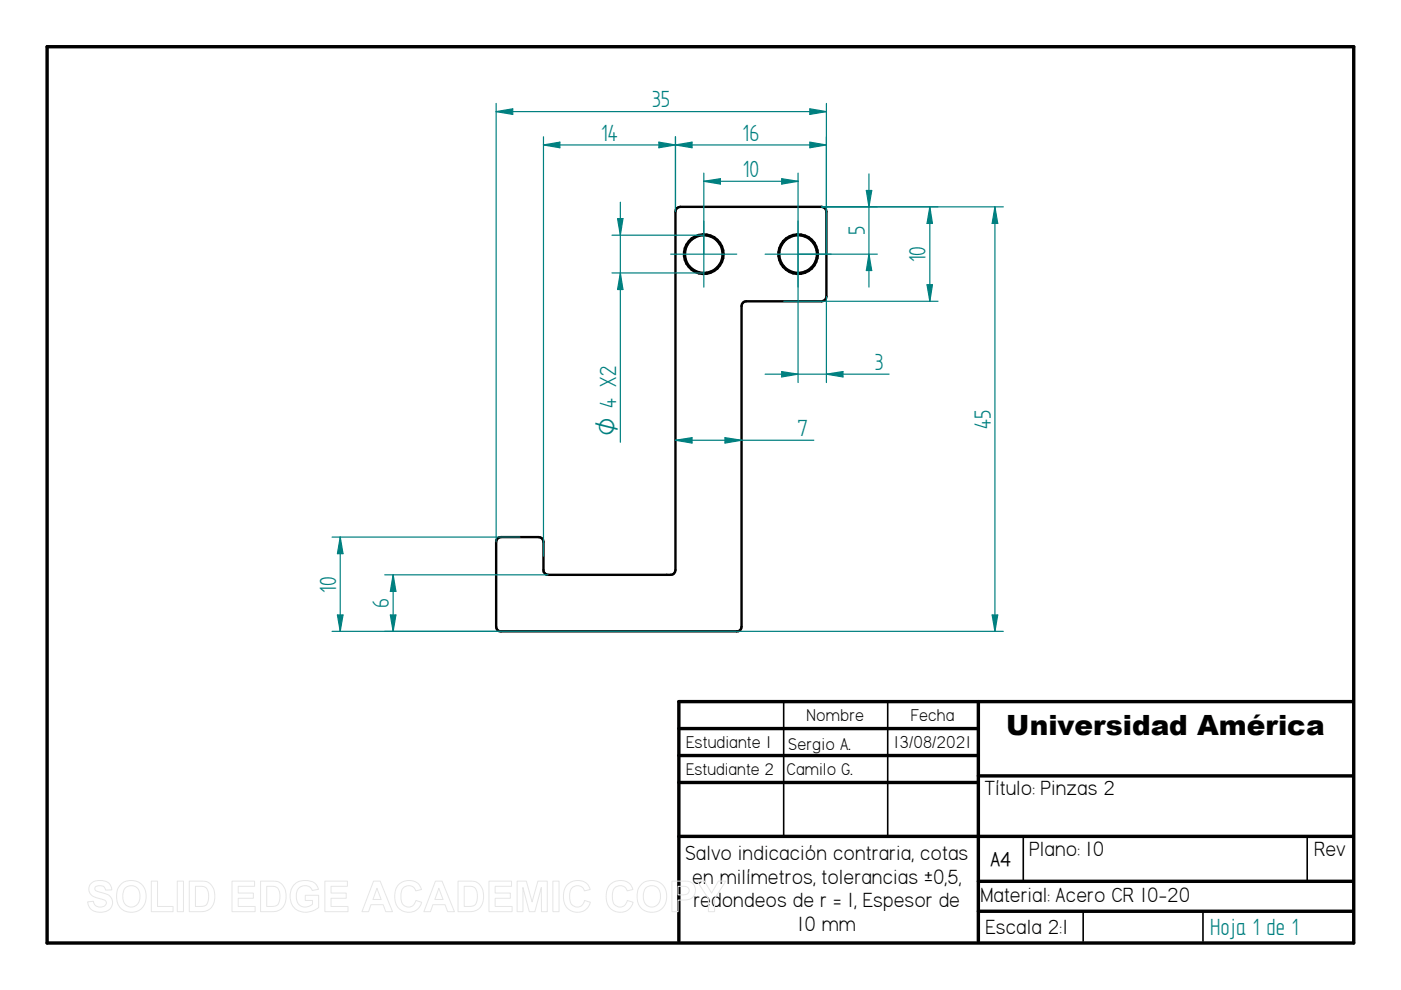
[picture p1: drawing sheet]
<svg xmlns="http://www.w3.org/2000/svg" width="297mm" height="210mm" viewBox="0 0 297 210" stroke-linecap="round" stroke-linejoin="round" font-family="sans-serif">
<path d="M10 9.9h277v190h-277zM143.9 154.5h63.5M207.4 148.8v50.8M286.8 148.8h-142.9v50.8M143.9 160.2h63.5M143.9 165.9h63.5M143.9 177.3h142.9M207.4 164.5h79.4M207.4 186.9h79.4M207.4 193.2h79.4" fill="none" stroke="#000" stroke-width=".72"/>
<path d="M166.2 148.8v28.5M188.2 148.8v28.5M217 177.5v9.4M277.2 177.5v9.4M229.7 193.2v6.4M255.1 193.2v6.4" fill="none" stroke="#000" stroke-width=".34"/>
<g fill="none" stroke="#000" stroke-width=".51">
<path d="M143.5 44.2l.7-.3h30a1.01 1.01 0 0 1 1 1v18a1.01 1.01 0 0 1-1 1h-16a1.01 1.01 0 0 0-1 1v68a.94 .94 0 0 1-1 1h-50a.94 .94 0 0 1-1-1v-18a1.01 1.01 0 0 1 1-1h8a1.01 1.01 0 0 1 1 1v6a1.01 1.01 0 0 0 1 1h26a1.01 1.01 0 0 0 1-1v-76z"/>
<circle cx="149.2" cy="53.9" r="4.2"/>
<circle cx="149.2" cy="53.9" r="4"/>
<circle cx="169.2" cy="53.9" r="4"/>
<circle cx="169.2" cy="53.9" r="4.2"/>
</g>
<path d="M143.2 29v15.9M143.2 30.7l3.5-.6v1.2zM175.2 29v24.9" fill="none" stroke="#008080" stroke-width=".25"/>
<path d="M143.2 30.7l3.5-.6v1.2z" fill="#008080"/>
<path d="M171.7 30.1l3.5 .6-3.5 .6z" fill="none" stroke="#008080" stroke-width=".25"/>
<path d="M171.7 30.1l3.5 .6-3.5 .6z" fill="#008080"/>
<path d="M143.2 30.7h32M174.2 43.9h38.5M210.9 43.9l.6 3.5h-1.1zM131.2 133.9h81.5" fill="none" stroke="#008080" stroke-width=".25"/>
<path d="M210.9 43.9l.6 3.5h-1.1z" fill="#008080"/>
<path d="M210.4 130.4h1.1l-.6 3.5z" fill="none" stroke="#008080" stroke-width=".25"/>
<path d="M210.4 130.4h1.1l-.6 3.5z" fill="#008080"/>
<path d="M174.2 43.9h24.7M197.1 43.9l.6 3.5h-1.1zM210.9 43.9v90M166.2 63.9h32.7" fill="none" stroke="#008080" stroke-width=".25"/>
<path d="M197.1 43.9l.6 3.5h-1.1z" fill="#008080"/>
<path d="M196.6 60.4h1.1l-.6 3.5z" fill="none" stroke="#008080" stroke-width=".25"/>
<path d="M196.6 60.4h1.1l-.6 3.5z" fill="#008080"/>
<path d="M197.1 43.9v20M81.6 121.9h34.6M81.6 133.9h49.6M83.4 121.9l.5 3.5h-1.1z" fill="none" stroke="#008080" stroke-width=".25"/>
<path d="M83.4 121.9l.5 3.5h-1.1z" fill="#008080"/>
<path d="M82.8 130.4h1.1l-.5 3.5z" fill="none" stroke="#008080" stroke-width=".25"/>
<path d="M82.8 130.4h1.1l-.5 3.5z" fill="#008080"/>
<path d="M70.4 113.9h39.8M70.4 133.9h35.8M71.5 130.4h1.2l-.6 3.5zM83.4 121.9v12" fill="none" stroke="#008080" stroke-width=".25"/>
<path d="M71.5 130.4h1.2l-.6 3.5z" fill="#008080"/>
<path d="M72.1 113.9l.6 3.5h-1.2z" fill="none" stroke="#008080" stroke-width=".25"/>
<path d="M72.1 113.9l.6 3.5h-1.2z" fill="#008080"/>
<path d="M143.2 93.3l3.5-.5v1.1zM72.1 113.9v20" fill="none" stroke="#008080" stroke-width=".25"/>
<path d="M143.2 93.3l3.5-.5v1.1z" fill="#008080"/>
<path d="M153.7 92.8l3.5 .5-3.5 .6z" fill="none" stroke="#008080" stroke-width=".25"/>
<path d="M153.7 92.8l3.5 .5-3.5 .6z" fill="#008080"/>
<path d="M115.2 29v88.9M139.7 30.1l3.5 .6-3.5 .6zM143.2 29v15.9M142.2 53.9h14M149.2 46.9v14M162.2 53.9h14M169.2 46.9v14M143.2 93.3h29.3" fill="none" stroke="#008080" stroke-width=".25"/>
<path d="M139.7 30.1l3.5 .6-3.5 .6z" fill="#008080"/>
<path d="M115.2 30.7l3.5-.6v1.2z" fill="none" stroke="#008080" stroke-width=".25"/>
<path d="M115.2 30.7l3.5-.6v1.2z" fill="#008080"/>
<path d="M115.2 30.7h28M129.7 49.9h19.5M129.7 57.9h19.5M130.9 46.4h1.2l-.6 3.5z" fill="none" stroke="#008080" stroke-width=".25"/>
<path d="M130.9 46.4h1.2l-.6 3.5z" fill="#008080"/>
<path d="M131.5 57.9l.6 3.5h-1.2z" fill="none" stroke="#008080" stroke-width=".25"/>
<path d="M131.5 57.9l.6 3.5h-1.2z" fill="#008080"/>
<path d="M131.5 42.9v50.9M169.2 53.9h16.8M174.2 43.9h11.8M183.7 40.4h1.1l-.6 3.5z" fill="none" stroke="#008080" stroke-width=".25"/>
<path d="M183.7 40.4h1.1l-.6 3.5z" fill="#008080"/>
<path d="M184.2 53.9l.6 3.5h-1.1z" fill="none" stroke="#008080" stroke-width=".25"/>
<path d="M184.2 53.9l.6 3.5h-1.1z" fill="#008080"/>
<path d="M105.2 21.9v93M171.7 23.1l3.5 .6-3.5 .6zM175.2 21.9v23M184.2 36.9v24" fill="none" stroke="#008080" stroke-width=".25"/>
<path d="M171.7 23.1l3.5 .6-3.5 .6z" fill="#008080"/>
<path d="M105.2 23.7l3.5-.6v1.2z" fill="none" stroke="#008080" stroke-width=".25"/>
<path d="M105.2 23.7l3.5-.6v1.2z" fill="#008080"/>
<path d="M105.2 23.7h70M169.2 53.9v27.2M175.2 62.9v18.2M175.2 79.3l3.5-.5v1.1z" fill="none" stroke="#008080" stroke-width=".25"/>
<path d="M175.2 79.3l3.5-.5v1.1z" fill="#008080"/>
<path d="M165.7 78.8l3.5 .5-3.5 .6z" fill="none" stroke="#008080" stroke-width=".25"/>
<path d="M165.7 78.8l3.5 .5-3.5 .6z" fill="#008080"/>
<path d="M149.2 36.7v17.2M165.7 37.9l3.5 .5-3.5 .6zM169.2 36.7v17.2M162.2 79.3h26.3" fill="none" stroke="#008080" stroke-width=".25"/>
<path d="M165.7 37.9l3.5 .5-3.5 .6z" fill="#008080"/>
<path d="M149.2 38.4l3.5-.5v1.1z" fill="none" stroke="#008080" stroke-width=".25"/>
<path d="M149.2 38.4l3.5-.5v1.1z" fill="#008080"/>
<path d="M149.2 38.4h20" fill="none" stroke="#008080" stroke-width=".25"/>
<g fill="none" stroke="#e6e6e6" stroke-width=".21">
<path d="M19.3 187.4a3.1 3.1 0 0 1 4 .1l.4 1.2h-1.3a1.28 1.28 0 0 0-1-.9 1.28 1.28 0 0 0-1.3 .5v.3a5.6 5.6 0 0 0 2.5 1 1.98 1.98 0 0 1 1.2 2.3 1.98 1.98 0 0 1-2.2 1.5 2.48 2.48 0 0 1-3-2.2l1.2-.1a1.44 1.44 0 0 0 1.3 1.2 1.44 1.44 0 0 0 1.5-.9 1.18 1.18 0 0 0-1.4-.8 2.36 2.36 0 0 1-2.4-2.1l.1-.6zM25.8 187.3a3.3 3.3 0 0 1 3.9 0 3.3 3.3 0 0 1 1.2 3.7 3.2 3.2 0 0 1-3.8 2.3 3.2 3.2 0 0 1-2.4-3.7 3 3 0 0 1 1.1-2.3zM26.5 188.3a1.87 1.87 0 0 1 2.2-.3 1.87 1.87 0 0 1 1 2 1.87 1.87 0 0 1-1.8 2.3 1.87 1.87 0 0 1-1.9-2.3l.1-.8zM32.1 186.8h1.3v5.4h3.3v1.1h-4.6zM37.6 186.8h1.3v6.5h-1.3zM40.1 186.8h2.4a2.79 2.79 0 0 1 3 3.3 2.79 2.79 0 0 1-2.9 3.2h-2.5zM41.4 187.9a2.64 2.64 0 0 1 2.5 .5 3.3 3.3 0 0 1-.3 3.6l-.8 .2h-1.4zM49.2 186.8h4.8v1.1h-3.5v1.5h3.2v1.1h-3.2v1.7h3.6v1.1h-4.9zM55.2 186.8h2.4a2.79 2.79 0 0 1 3.1 3.3 2.79 2.79 0 0 1-3 3.2h-2.5zM56.6 187.9a2.64 2.64 0 0 1 2.4 .5 3.3 3.3 0 0 1-.3 3.6l-.8 .2h-1.3zM62.3 187.6a3.6 3.6 0 0 1 4.6-.2l.6 1.2-1.3 .2a1.8 1.8 0 0 0-2.2-.9 1.8 1.8 0 0 0-1.2 2 2.01 2.01 0 0 0 1.1 2.2 2.01 2.01 0 0 0 2.3-.4v-.8h-1.5v-1.1h2.9v2.6a3.8 3.8 0 0 1-5.5-.3 4 4 0 0 1 .2-4.5zM68.9 186.8h4.8v1.1h-3.5v1.5h3.2v1.1h-3.2v1.7h3.6v1.1h-4.9z"/>
<path d="M79.2 186.8h1.4l2.6 6.5h-1.4l-.6-1.5h-2.5l-.6 1.5h-1.4zM79.9 188.3l.9 2.4h-1.7zM84.5 187.6a2.87 2.87 0 0 1 4.9 1l-1.3 .3a1.6 1.6 0 0 0-1.8-1.1 1.6 1.6 0 0 0-1.3 1.8 2.19 2.19 0 0 0 1.3 2.7 1.55 1.55 0 0 0 1.9-1.4l1.2 .4a2.93 2.93 0 0 1-3.4 2.1 2.93 2.93 0 0 1-2.3-3.3v-.6a3.2 3.2 0 0 1 .8-1.9zM92.3 186.8h1.4l2.6 6.5h-1.4l-.5-1.5h-2.6l-.5 1.5h-1.4zM93 188.3l.9 2.4h-1.7zM97.1 186.8h2.4a2.79 2.79 0 0 1 3 3.3 2.79 2.79 0 0 1-2.9 3.2h-2.5zM98.4 187.9a2.64 2.64 0 0 1 2.4 .5 3.3 3.3 0 0 1-.2 3.6l-.9 .2h-1.3zM103.7 186.8h4.8v1.1h-3.5v1.5h3.2v1.1h-3.2v1.7h3.6v1.1h-4.9zM109.6 186.8h2l1.2 4.4 1.2-4.4h2v6.5h-1.2v-5.1l-1.4 5.1h-1.2l-1.3-5.1v5.1h-1.3zM117.2 186.8h1.3v6.5h-1.3zM120.3 187.6a2.87 2.87 0 0 1 4.8 1l-1.2 .3a1.6 1.6 0 0 0-1.9-1.1 1.6 1.6 0 0 0-1.2 1.8 2.19 2.19 0 0 0 1.3 2.7 1.55 1.55 0 0 0 1.8-1.4l1.3 .4a2.93 2.93 0 0 1-3.5 2.1 2.93 2.93 0 0 1-2.2-3.3v-.6a3.2 3.2 0 0 1 .8-1.9zM129.3 187.6a2.87 2.87 0 0 1 4.9 1l-1.2 .3a1.6 1.6 0 0 0-1.9-1.1 1.6 1.6 0 0 0-1.3 1.8 2.19 2.19 0 0 0 1.3 2.7 1.55 1.55 0 0 0 1.9-1.4l1.2 .4a2.93 2.93 0 0 1-3.4 2.1 2.93 2.93 0 0 1-2.3-3.3l.1-.6a3.2 3.2 0 0 1 .7-1.9z"/>
<path d="M136.2 187.3a3.3 3.3 0 0 1 3.9 0 3.3 3.3 0 0 1 1.1 3.7 3.2 3.2 0 0 1-3.7 2.3 3.2 3.2 0 0 1-2.4-3.7 3 3 0 0 1 1.1-2.3zM136.9 188.3a1.87 1.87 0 0 1 2.2-.3 1.87 1.87 0 0 1 .9 2 1.87 1.87 0 0 1-1.8 2.3 1.87 1.87 0 0 1-1.8-2.3l.1-.8zM142.4 186.8h2.1a2.5 2.5 0 0 1 2.7 1 2.08 2.08 0 0 1-.1 2.2 2.08 2.08 0 0 1-2.1 .8h-1.2v2.5h-1.4zM143.8 187.9h.6a1.28 1.28 0 0 1 1.7 .9 1.22 1.22 0 0 1-1.6 .9h-.7zM147.8 186.8h1.5l1.6 2.6 1.4-2.6h1.6l-2.4 3.7v2.8h-1.3v-2.8z"/>
</g>
<text font-size="5.9" x="213.4" y="155.9">Universidad América</text>
<g font-size="5.6" fill="#008080">
<text x="138.3" y="22.8">35</text>
<text x="127.5" y="29.8">14</text>
<text x="157.4" y="29.8">16</text>
<text x="157.5" y="37.6">10</text>
<text x="183.4" y="49.9" transform="rotate(-90 183.4 49.9)">5</text>
<text x="196.3" y="55.6" transform="rotate(-90 196.3 55.6)">10</text>
<text x="185.5" y="78.5">3</text>
<text x="169.1" y="92.5">7</text>
<text x="210.1" y="90.9" transform="rotate(-90 210.1 90.9)">45</text>
<text x="71.3" y="125.6" transform="rotate(-90 71.3 125.6)">10</text>
<text x="82.5" y="128.9" transform="rotate(-90 82.5 128.9)">6</text>
<text x="256.6" y="198.2">Hoja 1 de 1</text>
</g>
<text font-size="5.4" fill="#008080" x="130.6" y="92.5" transform="rotate(-90 130.6 92.5)">O 4 X2</text>
<g font-size="4.9">
<text x="208.7" y="168.6">Título: Pinzas 2</text>
<text x="145.2" y="182.4">Salvo indicación contraria, cotas</text>
<text x="218.2" y="181.4">Plano: 10</text>
<text x="278.6" y="181.4">Rev</text>
<text x="146.8" y="187.4">en milímetros, tolerancias ±0,5,</text>
<text x="207.9" y="191.3">Material: Acero CR 10-20</text>
<text x="147" y="192.4">redondeos de r = 1, Espesor de</text>
<text x="169" y="197.4">10 mm</text>
<text x="209" y="198">Escala 2:1</text>
</g>
<text font-size="4.7" x="210" y="183.6">A4</text>
<g font-size="4.1">
<text x="171" y="152.9">Nombre</text>
<text x="193.1" y="152.9">Fecha</text>
<text x="145.5" y="158.6">Estudiante 1</text>
<text x="167.1" y="158.9">Sergio A.</text>
<text x="189.4" y="158.5">13/08/2021</text>
<text x="145.5" y="164.3">Estudiante 2</text>
<text x="166.7" y="164.3">Camilo G.</text>
</g>
</svg>
